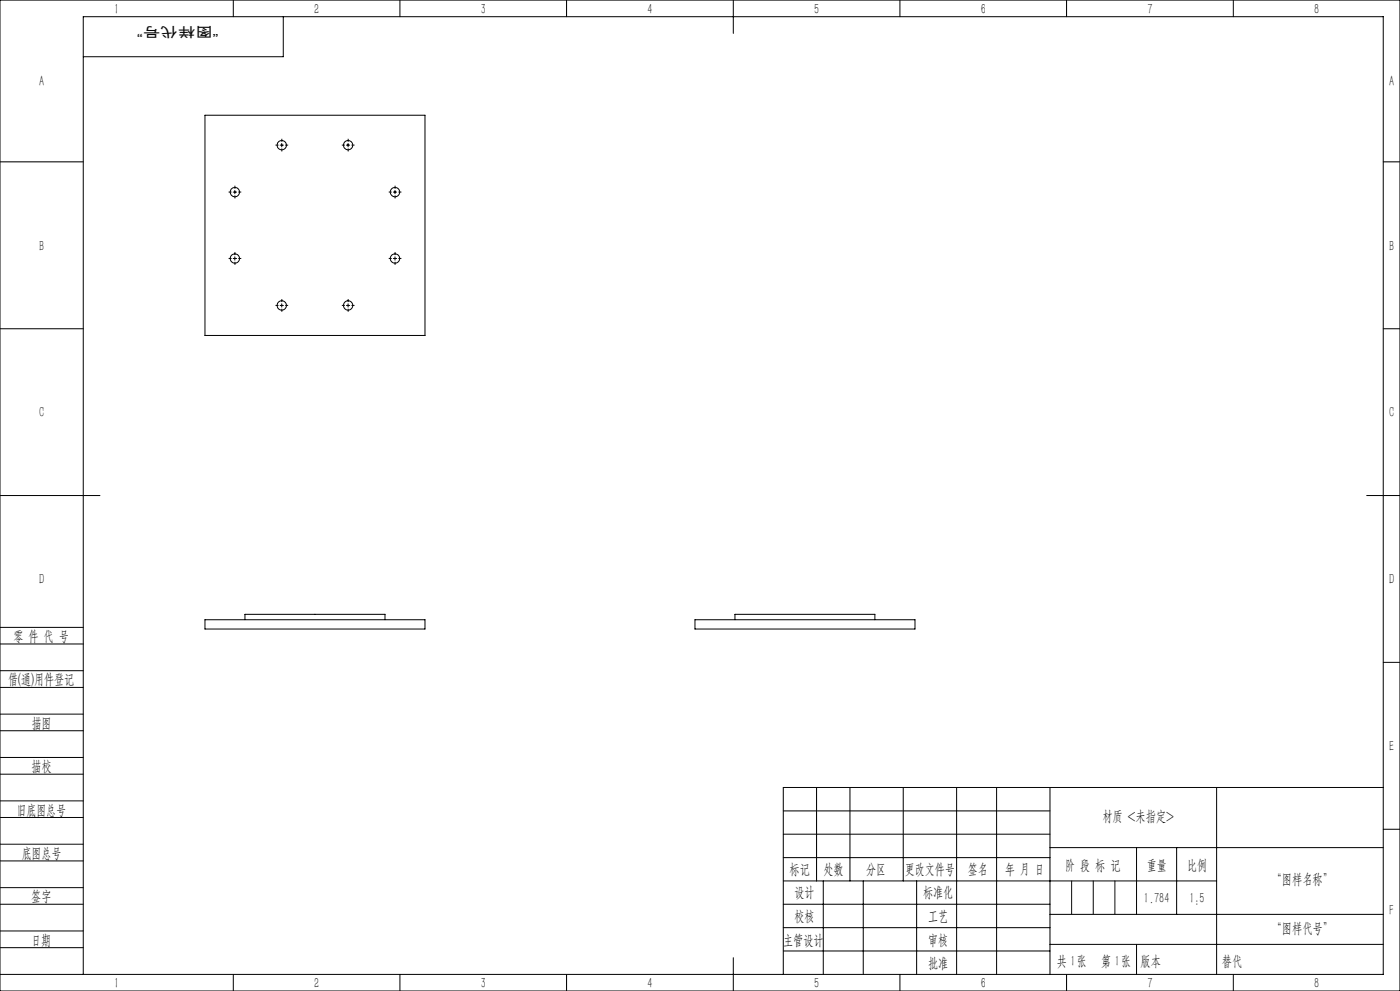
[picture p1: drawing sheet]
<svg xmlns="http://www.w3.org/2000/svg" width="420mm" height="297mm" viewBox="0 0 420 297" stroke-linecap="round" stroke-linejoin="round" font-family="sans-serif">
<g fill="none" stroke="#000" stroke-width=".3">
<path d="M0 0h420v297h-420zM70 0v5M85 5v12h-60M120 0v5M170 0v5M220 0v10M270 0v5M320 0v5M370 0v5M61.5 34.5h66v66h-66zM0 48.5h25M70 57.6h1"/>
<path d="M70.4 57.1v1M84 43.5h1M84.5 43v1M103.9 43.5h1M104.4 43v1M118 57.6h1M118.5 57.1v1M415 48.5h5M70 77.5h1M70.4 77v1M118 77.5h1M118.5 77v1"/>
<path d="M0 98.5h25M84 91.5h1M84.5 91v1M103.9 91.5h1M104.4 91v1M415 98.5h5M0 148.5h30M410 148.5h10M0 193h25M0 188h25M61.5 185.7h66v2.8h-66zM73.5 185.7v-1.6h42v1.6"/>
<path d="M208.5 185.7h66v2.8h-66zM220.5 185.7v-1.6h42v1.6M415 198.5h5M0 206h25M0 201h25M0 219h25M0 214h25M0 232h25M0 227h25M245 236v28M255 236v28M271 236v28"/>
<path d="M287 236v56M299 236v56M315 236v56M365 236v56M415 236h-180v56M0 245h25M0 240h25M0 258h25M0 253h25M235 243h80M235 250h80M235 257h80"/>
<path d="M315 254h100M341 254v20M353 254v20M415 248.5h5M0 271h25M0 266h25M0 279h25M235 271h80M235 264h130M235 278h80M247 264v28M259 264v28"/>
<path d="M275 264v28M315 274h100M0 284h25M0 292h415v-287h-390v287M70 292v5M120 292v5M170 292v5M220 287v10M235 285h80M270 292v5M315 283h100M320 292v5"/>
<path d="M370 292v5"/>
<circle cx="70.5" cy="57.6" r="1.39"/>
<circle cx="84.5" cy="43.5" r="1.4"/>
<circle cx="104.4" cy="43.5" r="1.4"/>
<circle cx="118.5" cy="57.6" r="1.39"/>
<circle cx="70.5" cy="77.5" r="1.4"/>
<circle cx="118.5" cy="77.5" r="1.4"/>
<circle cx="84.5" cy="91.5" r="1.41"/>
<circle cx="104.4" cy="91.5" r="1.41"/>
</g>
<g fill="none" stroke="#000" stroke-width=".3" stroke-dasharray="30.5 1.3 1.3 1.3" stroke-linecap="butt">
<path d="M69.5 57.6h-.9M70.5 56.6v-.9M70.5 58.6v.9M71.5 57.6h.9M83.6 43.5h-.9M84.6 42.5v-.9M84.6 44.5v.9M85.6 43.5h.9M103.4 43.5h-.9M104.4 42.5v-.9M104.4 44.5v.9M105.4 43.5h.9"/>
<path d="M117.5 57.6h-.9M118.5 56.6v-.9M118.5 58.6v.9M119.5 57.6h.9M69.5 77.5h-.9M70.5 76.5v-.9M70.5 78.5v.9M71.5 77.5h.9M117.5 77.5h-.9M118.5 76.5v-.9M118.5 78.5v.9M119.5 77.5h.9"/>
<path d="M83.6 91.5h-.9M84.6 90.5v-.9M84.6 92.5v.9M85.6 91.5h.9M103.4 91.5h-.9M104.4 90.5v-.9M104.4 92.5v.9M105.4 91.5h.9"/>
</g>
<path d="M321.5 264v10M328 264v10M334.5 264v10M341 283v9" fill="none" stroke="#0a0605" stroke-width=".3"/>
<g font-size="4.4">
<text x="34.2" y="4.2">1</text>
<text x="94.2" y="4.2">2</text>
<text x="144.2" y="4.2">3</text>
<text x="194.2" y="4.2">4</text>
<text x="244.2" y="4.2">5</text>
<text x="294.2" y="4.2">6</text>
<text x="344.2" y="4.2">7</text>
<text x="394.2" y="4.2">8</text>
<text x="11.7" y="25.9">A</text>
<text x="416.7" y="25.9">A</text>
<text x="11.7" y="75.1">B</text>
<text x="416.7" y="75.1">B</text>
<text x="11.7" y="125.1">C</text>
<text x="416.7" y="125.1">C</text>
<text x="11.7" y="175.1">D</text>
<text x="416.7" y="175.1">D</text>
<text x="4" y="192">零 件 代 号</text>
<text x="2.5" y="205.1">借(通)用件登记</text>
<text x="9.5" y="218.1">描图</text>
<text x="416.7" y="225.1">E</text>
<text x="9.5" y="231.1">描校</text>
<text x="5" y="244.2">旧底图总号</text>
<text x="330.7" y="246.2">材质 &lt;未指定&gt;</text>
<text x="6.5" y="257.2">底图总号</text>
<text x="236.9" y="261.9">标记</text>
<text x="247.1" y="261.9">处数</text>
<text x="259.9" y="261.9">分区</text>
<text x="271.5" y="261.9">更改文件号</text>
<text x="290.4" y="261.9">签名</text>
<text x="301.5" y="261.9">年 月 日</text>
<text x="319.5" y="260.6">阶 段 标 记</text>
<text x="344" y="260.6">重量</text>
<text x="356.1" y="260.6">比例</text>
<text x="238.3" y="268.9">设计</text>
<text x="276.9" y="268.9">标准化</text>
<text x="381.5" y="264.8">“图样名称”</text>
<text x="9.4" y="270.1">签字</text>
<text x="343.2" y="270.7">1.784</text>
<text x="356.8" y="270.7">1:5</text>
<text x="416.8" y="274.4">F</text>
<text x="238.3" y="276.1">校核</text>
<text x="278.4" y="276">工艺</text>
<text x="381.5" y="279.6">“图样代号”</text>
<text x="9.4" y="283.2">日期</text>
<text x="234.9" y="283.3">主管设计</text>
<text x="278.4" y="283.3">审核</text>
<text x="278.4" y="290.2">批准</text>
<text x="317.1" y="289.4">共 张</text>
<text x="321.1" y="289.4">1</text>
<text x="330.3" y="289.4">第 张</text>
<text x="334.5" y="289.4">1</text>
<text x="342.1" y="289.4">版本</text>
<text x="34.2" y="296.2">1</text>
<text x="94.2" y="296.2">2</text>
<text x="144.2" y="296.2">3</text>
<text x="194.2" y="296.2">4</text>
<text x="244.2" y="296.2">5</text>
<text x="294.2" y="296.2">6</text>
<text x="344.2" y="296.2">7</text>
<text x="394.2" y="296.2">8</text>
</g>
<text font-size="4.4" fill="#0a0605" x="366.6" y="289.4">替代</text>
<text font-size="4.1" fill="#0a0605" x="65.6" y="8" transform="rotate(-180 65.6 8)">“图样代号”</text>
</svg>
